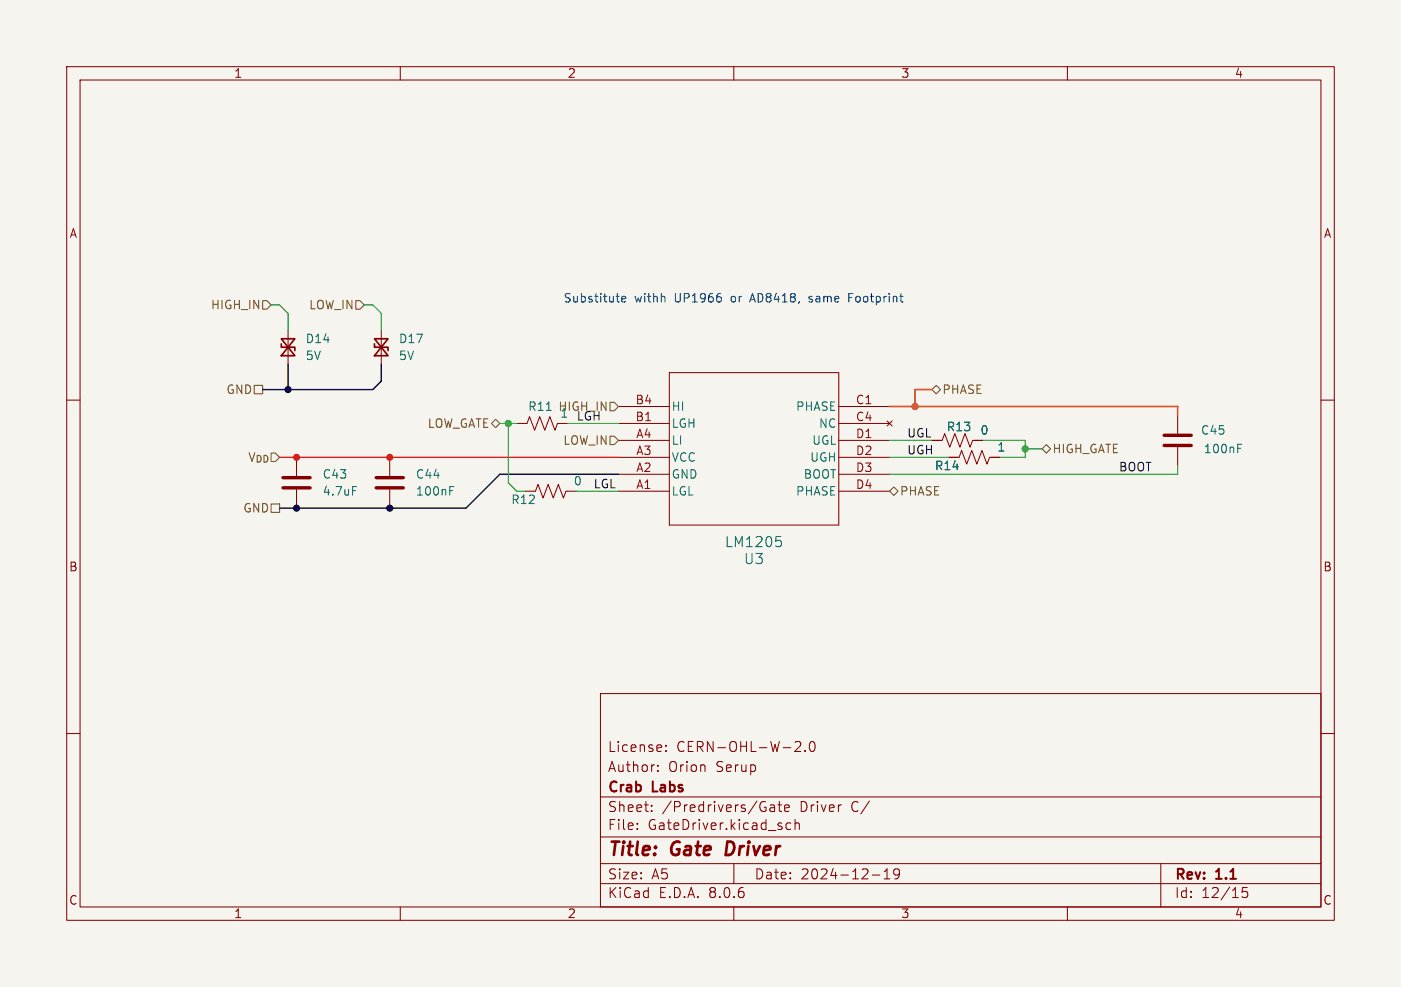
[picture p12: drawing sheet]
<svg xmlns="http://www.w3.org/2000/svg" width="210mm" height="148mm" viewBox="0 0 210 148" stroke-linecap="round" stroke-linejoin="round" font-family="sans-serif">
<path d="M0 0h210v148h-210z" fill="#f5f4ef" stroke="#f5f4ef" stroke-width=".15"/>
<g fill="none" stroke="#840000" stroke-width=".15">
<path d="M10 10h190v128h-190zM12 12h186v124h-186zM60 10v2M110 10v2M160 10v2M10 60h2M43.2 49.5v5.1M57.1 49.5v5.1M100.3 55.9h25.4v22.8h-25.4zM198 60h2M44.4 68.6v2.8M44.4 73.4v2.8"/>
<path d="M58.4 68.6v2.8M58.4 73.4v2.8M77.5 63.5h1.5l.4-1 .7 2 .8-2 .8 2 .7-2 .8 2 .4-1h1.5M78.7 73.7h1.6l.3-1.1 .8 2.1 .8-2.1 .7 2.1 .8-2.1 .8 2.1 .3-1h1.6M92.7 63.5h7.6M92.7 73.7h7.6M92.7 71.1h7.6M92.7 68.6h7.6M92.7 66h7.6M92.7 61h7.6M125.7 63.5h7.6M125.7 73.7h7.6"/>
<path d="M125.7 71.1h7.6M125.7 68.6h7.6M125.7 66h7.6M125.7 61h7.6M133 63.1l.7 .8M133.7 63.1l-.7 .8M139.7 66h1.5l.4-1 .8 2.1 .7-2.1 .8 2.1 .8-2.1 .7 2.1 .4-1.1h1.5M142.2 68.6h1.6l.3-1 .8 2 .8-2 .7 2 .8-2 .8 2 .3-1h1.6M176.5 62.2v2.8M176.5 67.1v2.8M10 110h2M90 104h108v32h-108z"/>
<path d="M90 119.5h108M98.6 115.5v.2M98.6 114.8v.1M99.8 112.5v.2M99.8 111.8v.1M119.2 111.3l.2-.1 .5 .1a.41 .41 0 0 1 .1 .5l-.9 .9h.9M120.7 112.5v.2M121.5 111.3l.3-.1a.94 .94 0 0 1 0 1.5h-.1a1 1 0 0 1-.2-1.4zM198 110h2M60 136v2M90 132.5h108M90 129.5h108"/>
<path d="M90 125.5h108M95.5 124.2v.2M95.5 123.5v.1M97.7 121.5v.2M97.7 120.8v.1M110 136v2M110 129.5v3M115.5 120.8h.5l.1 .9M116.1 121l-.5 .1a.29 .29 0 0 0-.2 .3 .29 .29 0 0 0 .2 .3l.5-.1M116.6 120.7h.6M116.8 120.2v1.3l.1 .1 .3 .1M117.6 121.2l.7-.2v-.2l-.5-.1-.2 .2 .1 .7h.6"/>
<path d="M118.5 123.5l-.4-.1-.3 .3v.4l.2 .2h.5M119.2 123.5a.37 .37 0 0 1 .6 .1v.8M119.2 122.9v1.5M130.8 131.2h1.1M132.5 131.8h.9M132.5 130.7l.5-.4v1.5M134.8 130.9l-.3 .3h-.2l-.3-.3v-.3l.1-.2 .4-.1 .3 .1a.99 .99 0 0 1-.4 1.4h-.3M160 136v2M174 129.5v6.5M187 133.1h-.7l-.1 .7 .2-.1h.5l.1 .2v.5l-.2 .2h-.4l-.2-.2"/>
</g>
<path d="M109 126.2l-.2 2h.5" fill="none" stroke="#840000" stroke-width=".4"/>
<path d="M52.8 73h.7M67.4 73.6h.4M67.4 73h.6M81.9 61.5h.7M185.5 67.2h.5M185.5 66.6h.6M116.3 80.5h.8M116.8 81l.3 .3v.4l-.3 .3" fill="none" stroke="#006464" stroke-width=".15"/>
<path d="M42.2 51.6v.5h2v.5M42.2 50.8h2l-2 2.5h2zM56.1 51.6v.5h2.1v.5M56.1 50.8h2.1l-2.1 2.5h2.1z" fill="none" stroke="#840000" stroke-width=".25"/>
<path d="M42.4 73.2h4.1M42.4 71.6h4.1M56.4 73.2h4.1M56.4 71.6h4.1M174.5 65.3h4.1M174.5 66.8h4.1" fill="none" stroke="#840000" stroke-width=".51"/>
<path d="M38.1 57.8h1.3v1.3h-1.3zM39.4 45.1h.6l.6 .6-.6 .7h-.6zM53.3 45.1h.7l.6 .6-.6 .7h-.7zM140.3 57.8l.7 .6-.7 .7-.6-.7zM40.6 75.6h1.3v1.2h-1.3zM73.7 63.5l.6-.6 .6 .6-.6 .6zM91.4 65.4h.7l.6 .6-.6 .7h-.7zM91.4 60.3h.7l.6 .7-.6 .6h-.7zM133.3 73.7l.7-.7 .6 .7-.6 .6zM156.2 67.3l.6-.6 .7 .6-.7 .6z" fill="none" stroke="#725600" stroke-width=".15"/>
<path d="M92.4 44.4h.4M92.7 45.3h.1M93.2 44.9l.6-.2-.1-.2-.3-.1-.2 .2 .1 .6h.4M121.3 45.2l.1 .1M121.4 44.4l-.1 .2 .1 .3M127.2 44.6h.5M127.9 44h-.7v1.3" fill="none" stroke="#0000c2" stroke-width=".15"/>
<path d="M40.6 45.7h1.3l1.3 1.3v2.5M54.6 45.7h1.3l1.2 1.3v2.5M74.9 63.5h2.6M76.2 63.5v8.9l1.3 1.3h1.2M85.1 63.5h7.6M86.4 73.7h6.3M133.3 68.6h8.9M133.3 66h6.4M147.3 66h6.4v2.6h-3.8M153.7 67.3h2.5M176.5 69.9v1.2h-43.2" fill="none" stroke="#009600" stroke-width=".15"/>
<path d="M43.2 54.6v3.8M57.1 54.6v2.6l-1.2 1.2h-16.5M92.7 71.1h-17.8l-5.1 5.1h-27.9" fill="none" stroke="#000" stroke-width=".2"/>
<path d="M41.9 68.6h50.8" fill="none" stroke="#f22" stroke-width=".2"/>
<path d="M139.7 58.4h-2.5v2.6M133.3 61h43.2v1.2" fill="none" stroke="#f50" stroke-width=".25"/>
<g fill="#009600" stroke="#009600" stroke-width=".15">
<circle cx="76.2" cy="63.5" r=".46"/>
<circle cx="153.7" cy="67.3" r=".46"/>
</g>
<circle cx="137.2" cy="61" r=".46" fill="#f50" stroke="#f50" stroke-width=".15"/>
<g fill="#000" stroke="#000" stroke-width=".15">
<circle cx="43.2" cy="58.4" r=".46"/>
<circle cx="44.4" cy="76.2" r=".46"/>
<circle cx="58.4" cy="76.2" r=".46"/>
</g>
<g fill="#f22" stroke="#f22" stroke-width=".15">
<circle cx="58.4" cy="68.6" r=".46"/>
<circle cx="44.4" cy="68.6" r=".46"/>
</g>
<g font-size="2.8" fill="#840000">
<text x="91" y="128.9">Title:</text>
<text x="100.7" y="128.9">Gate</text>
<text x="109.7" y="128.9">Driver</text>
</g>
<g font-size="2.1" fill="#006464">
<text x="108.6" y="82.3">LM1205</text>
<text x="111.4" y="84.8">U3</text>
</g>
<g font-size="2.1" fill="#840000">
<text x="91" y="113">License:</text>
<text x="101.4" y="113">CERN-OHL-W-2.0</text>
<text x="91" y="119.2">Crab</text>
<text x="91" y="116">Author:</text>
<text x="97.9" y="119.2">Labs</text>
<text x="100.2" y="116">Orion</text>
<text x="107.4" y="116">Serup</text>
<text x="91" y="124.7">File:</text>
<text x="91" y="122">Sheet:</text>
<text x="97.1" y="124.7">GateDriver.kicad_sch</text>
<text x="99.2" y="122">/Predrivers/Gate</text>
<text x="120" y="122">Driver</text>
<text x="127.8" y="122">C/</text>
<text x="91" y="134.9">KiCad</text>
<text x="91" y="132.1">Size:</text>
<text x="97.7" y="132.1">A5</text>
<text x="98.7" y="134.9">E.D.A.</text>
<text x="106.3" y="134.9">8.0.6</text>
<text x="113" y="132.1">Date:</text>
<text x="120" y="132.1">2024-12-19</text>
<text x="176" y="132.3">Rev:</text>
<text x="176" y="134.9">Id:</text>
<text x="180.1" y="134.9">12/15</text>
<text x="182.4" y="132.3">1.1</text>
</g>
<g font-size="1.8" fill="#840000">
<text x="35" y="11.9">1</text>
<text x="85" y="11.9">2</text>
<text x="135" y="11.9">3</text>
<text x="185" y="11.9">4</text>
<text x="10.3" y="35.9">A</text>
<text x="198.4" y="35.9">A</text>
<text x="10.3" y="85.9">B</text>
<text x="198.3" y="85.9">B</text>
<text x="10.3" y="135.9">C</text>
<text x="35" y="137.9">1</text>
<text x="85" y="137.9">2</text>
<text x="135" y="137.9">3</text>
<text x="185" y="137.9">4</text>
<text x="198.3" y="135.9">C</text>
</g>
<g font-size="1.8" fill="#725600">
<text x="31.5" y="46.6">HIGH_IN</text>
<text x="46.2" y="46.6">LOW_IN</text>
<text x="33.8" y="59.3">GND</text>
<text x="141.2" y="59.3">PHASE</text>
<text x="64" y="64.4">LOW_GATE</text>
<text x="83.6" y="61.8">HIGH_IN</text>
<text x="37.1" y="69.4">V_{DD}</text>
<text x="84.3" y="66.9">LOW_IN</text>
<text x="157.7" y="68.2">HIGH_GATE</text>
<text x="36.4" y="77.1">GND</text>
<text x="134.8" y="74.5">PHASE</text>
</g>
<g font-size="1.8" fill="#0000c2">
<text x="84.4" y="45.6">Substitute</text>
<text x="95.1" y="45.6">withh</text>
<text x="101.2" y="45.6">UP1966</text>
<text x="109.9" y="45.6">or</text>
<text x="113" y="45.6">AD8418,</text>
<text x="121.9" y="45.6">same</text>
<text x="128.1" y="45.6">Footprint</text>
</g>
<g font-size="1.8" fill="#006464">
<text x="45.7" y="51.7">D14</text>
<text x="59.7" y="51.7">D17</text>
<text x="45.7" y="54.2">5V</text>
<text x="59.7" y="54.2">5V</text>
<text x="79.1" y="61.8">R11</text>
<text x="83.9" y="62.8">1</text>
<text x="100.6" y="64.4">LGH</text>
<text x="100.6" y="61.8">HI</text>
<text x="119.2" y="61.8">PHASE</text>
<text x="122.7" y="64.4">NC</text>
<text x="141.8" y="64.9">R13</text>
<text x="146.9" y="65.4">0</text>
<text x="179.9" y="65.4">C45</text>
<text x="48.3" y="72">C43</text>
<text x="62.2" y="72">C44</text>
<text x="100.6" y="72">GND</text>
<text x="100.6" y="69.4">VCC</text>
<text x="100.6" y="66.9">LI</text>
<text x="120.4" y="72">BOOT</text>
<text x="121.3" y="69.4">UGH</text>
<text x="121.6" y="66.9">UGL</text>
<text x="140" y="70.7">R14</text>
<text x="149.4" y="67.9">1</text>
<text x="180.4" y="68.2">100nF</text>
<text x="48.3" y="74.5">4.7uF</text>
<text x="62.2" y="74.5">100nF</text>
<text x="76.5" y="75.8">R12</text>
<text x="85.9" y="73">0</text>
<text x="100.6" y="74.5">LGL</text>
<text x="119.2" y="74.5">PHASE</text>
</g>
<g font-size="1.8" fill="#0f0f0f">
<text x="86.4" y="63.2">LGH</text>
<text x="135.9" y="65.7">UGL</text>
<text x="135.9" y="68.2">UGH</text>
<text x="167.6" y="70.8">BOOT</text>
<text x="88.9" y="73.3">LGL</text>
</g>
<g font-size="1.8" fill="#a90000">
<text x="95.2" y="63.2">B1</text>
<text x="95.2" y="60.7">B4</text>
<text x="95.3" y="65.8">A4</text>
<text x="128.2" y="60.7">C1</text>
<text x="128.2" y="63.2">C4</text>
<text x="128.2" y="65.8">D1</text>
<text x="95.3" y="70.9">A2</text>
<text x="95.3" y="68.3">A3</text>
<text x="128.2" y="68.3">D2</text>
<text x="128.2" y="70.9">D3</text>
<text x="95.3" y="73.4">A1</text>
<text x="128.2" y="73.4">D4</text>
</g>
</svg>
